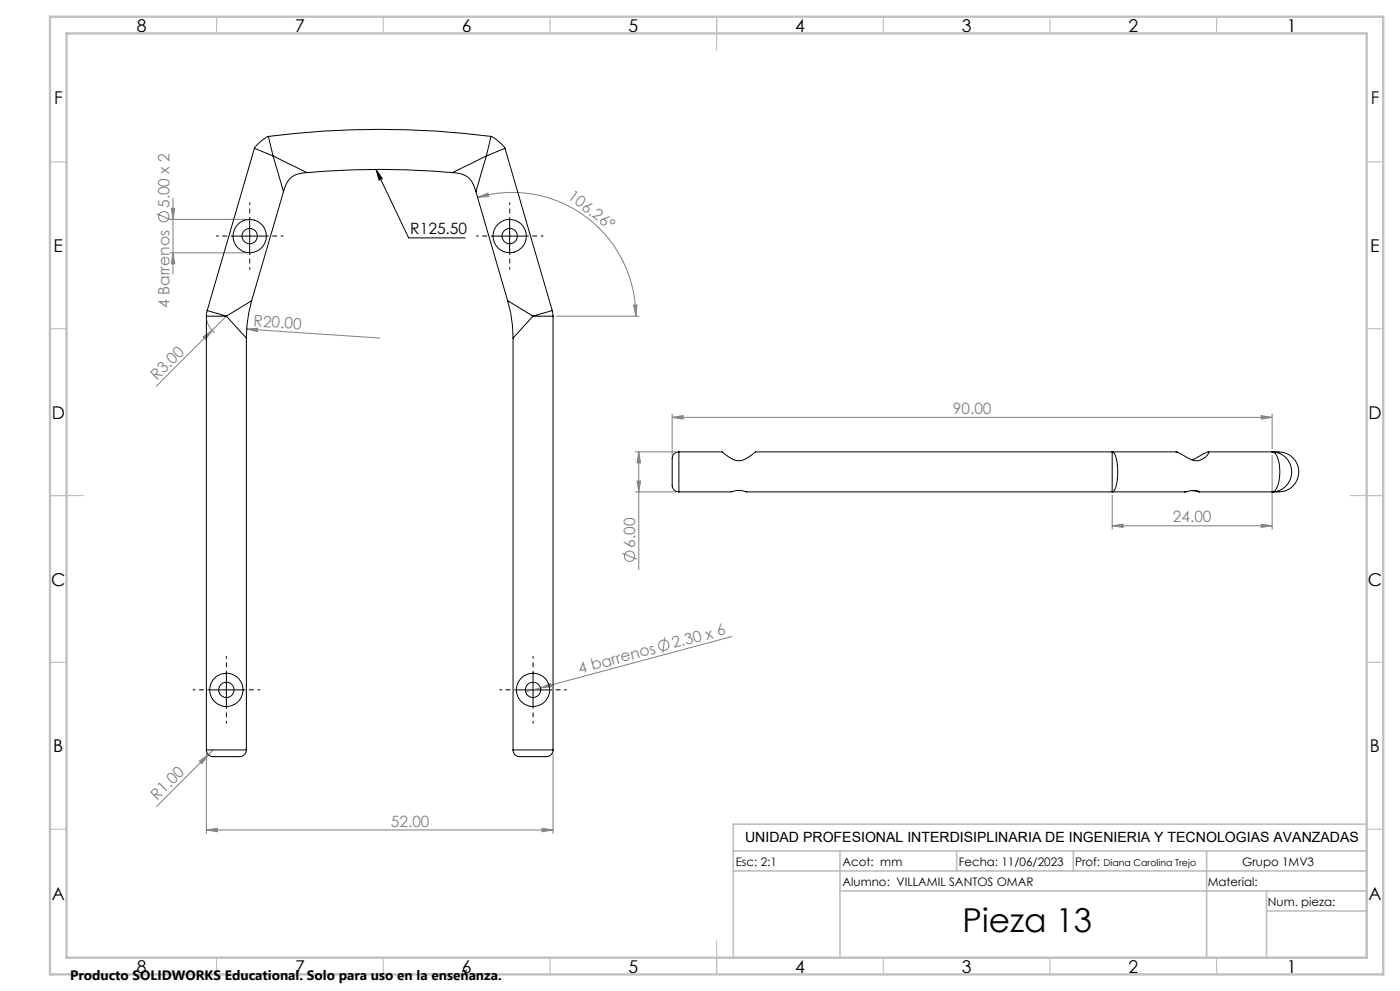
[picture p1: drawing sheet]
<svg xmlns="http://www.w3.org/2000/svg" width="420mm" height="297mm" viewBox="0 0 420 297" stroke-linecap="round" stroke-linejoin="round" font-family="sans-serif">
<g fill="none" stroke="#808080" stroke-width=".3">
<path d="M51.9 59.4v22.7M143.3 59.2l3.1-1.3 .2 1zM143.3 59.2a37.1 37.1 0 0 1 47.4 35.6M46.9 64.1l4.5 1.8M50.9 65.8h23M50.9 75.8h23M51.4 62.4h1l-.5 3.4zM51.9 75.8l.5 3.3h-1zM62 95.7l.7 2.1 1.7 1.9M67.9 94.8l-21 20.9M74 98.6l3.3-.2v1zM74 98.6l39.9 2.7"/>
<path d="M166.9 94.8h24.8M190.1 91.5l1-.1-.4 3.4zM61 101l2.7-2-2 2.7zM190.6 135.4h12M191.6 135.4l.6 3.3h-1.1zM191.6 135.4v35.3M201.6 125.1l3.3-.5v1zM201.6 124.1v12.4M201.6 125.1h180M378.4 124.6l3.2 .5-3.2 .5zM381.6 124.1v10.3M381.6 136.5v22.1"/>
<path d="M190.6 147.4h12M191.1 144.1h1.1l-.6 3.3zM333.7 157.6l3.2-.5v1zM333.7 148.4v10.2M333.7 157.6h47.9M378.4 157.1l3.2 .5-3.2 .5zM186.7 165.8l4.4 1.8M199.4 191l-.5 4.8M219.5 190.8l-61.8 16.6M162.1 206.2l3.1-1.4 .3 1zM59.8 228.1l2.7-1.9-2 2.7zM61.9 225.8v24"/>
<path d="M63.9 224.8l-16.9 16.9M165.9 225.8v24M61.9 248.7l3.3-.5v1.1zM61.9 248.7h104M162.6 248.2l3.3 .5-3.3 .6z"/>
<circle cx="49.1" cy="64.9" r="1.55"/>
<circle cx="188.9" cy="166.7" r="1.55"/>
<circle cx="199.1" cy="193.4" r="1.55"/>
</g>
<path d="M112.8 50.8l9.8 20.5h17M112.8 50.8l1.9 2.7-1 .5zM69.9 70.8h10M74.9 65.8v10M147.9 70.8h10M152.9 65.8v10M62.9 206.8h10M67.9 201.8v10M154.9 206.8h10M159.9 201.8v10" fill="none" stroke="#000" stroke-width=".3"/>
<g fill="none" stroke="#000" stroke-width=".3" stroke-dasharray="15.2 1.3 1.3 1.3" stroke-dashoffset="14.6">
<path d="M69.9 70.7h-5M74.9 65.7v-5M74.9 75.7v5M79.9 70.7h5M147.9 70.7h-5M152.9 65.7v-5M152.9 75.7v5M157.9 70.7h5M62.9 206.7h-5M67.9 201.7v-5M67.9 211.7v5M72.9 206.7h5"/>
<path d="M154.9 206.7h-5M159.9 201.7v-5M159.9 211.7v5M164.9 206.7h5"/>
</g>
<g fill="none" stroke="#c0c0c0" stroke-width=".35">
<path d="M65 5v5M115 5v5M165 5v5M215 5v10M265 5v5M315 5v5M365 5v5M15 48.5h5M410 48.5h5M15 98.5h5M410 98.5h5M15 148.5h10"/>
<path d="M405 148.5h10M15 198.5h5M410 198.5h5M15 248.5h5M410 248.5h5M65 287v5M115 287v5M165 287v5M215 282v10M265 287v5M315 287v5M365 287v5"/>
</g>
<path d="M220 247h190v40h-190zM220 255h190M252 255v32M287 255v6M322 255v6M362 255v32M220 261h190M252 267h158M380 273h30M380 267v20" fill="none" stroke="#c0c0c0" stroke-width=".5"/>
<path d="M15 5h400v287h-400zM20 10h390v277h-390z" fill="none" stroke="#c0c0c0" stroke-width=".7"/>
<path d="M112.8 50.8l1.9 2.7-1 .5z" fill="#000"/>
<g fill="#808080">
<path d="M74 98.6l3.3-.2v1z"/>
<path d="M162.1 206.2l3.1-1.4 .3 1z"/>
<path d="M61 101l2.7-2-2 2.7z"/>
<path d="M59.8 228.1l2.7-1.9-2 2.7z"/>
<path d="M190.1 91.5l1-.1-.4 3.4zM143.3 59.2l3.1-1.3 .2 1z"/>
<path d="M201.6 125.1l3.3-.5v1zM378.4 124.6l3.2 .5-3.2 .5zM333.7 157.6l3.2-.5v1zM378.4 157.1l3.2 .5-3.2 .5z"/>
<path d="M162.6 248.2l3.3 .5-3.3 .6zM61.9 248.7l3.3-.5v1.1z"/>
<path d="M191.6 135.4l.6 3.3h-1.1zM191.1 144.1h1.1l-.6 3.3zM51.4 62.4h1l-.5 3.4zM51.9 75.8l.5 3.3h-1z"/>
</g>
<g fill="none" stroke="#000" stroke-width=".3">
<path d="M76.3 44.4l-14.1 48.7M80.5 40.9a10.6 10.6 0 0 0-4.2 3.5l5.6 2.3M80.5 40.9a264.7 264.7 0 0 1 66.8 0M80.5 40.9l1.4 5.8M81.9 46.7l3.2 10.7M81.9 46.7l10.1 5M85.1 57.4l-9.6 32.7M92 51.7a6.5 6.5 0 0 0-6.9 5.7M92 51.7a242.7 242.7 0 0 1 43.8 0M135.8 51.7a6.5 6.5 0 0 1 7 5.7M142.8 57.4l9.5 32.7M145.9 46.7l-3.1 10.7"/>
<path d="M145.9 46.7l-10.1 5M147.3 40.9a11 11 0 0 1 4.2 3.5l-5.6 2.3M147.3 40.9l-1.4 5.8M151.5 44.4l14.2 48.7M61.9 94.8h6M61.9 94.8v130M62.2 93.1l-.3 1.7M62.2 93.1l5.7 1.7M67.9 94.8l6 6.5M75.5 90.1l-.9 3.7-.5 3.7-.2 3.8M75.5 90.1l-7.6 4.7M152.3 90.1l.9 3.7 .5 3.7 .2 3.8"/>
<path d="M152.3 90.1l7.6 4.7M159.9 94.8h6M159.9 94.8l-6 6.5M165.7 93.1l.2 1.7M165.7 93.1l-5.8 1.7M165.9 94.8v130M73.9 101.3v123.5M153.9 101.3v123.5M203.7 135.4a2.37 2.37 0 0 0-2.1 3.2v5.7a2.36 2.36 0 0 0 2.1 3.1M203.7 135.4h12.9l1.3 1.1a4.9 4.9 0 0 0 6.9 .4l1.9-1.5h126.1M203.7 135.4v12M333.7 135.4l.2 .1a10 10 0 0 1 1.4 6.9 7.4 7.4 0 0 1-1.4 5h-.2z"/>
<path d="M352.8 135.4h.1M352.8 135.4l2.9 1.5a4.4 4.4 0 0 0 6 0l.8-.9 .1-.5-.8 .1-4.1 2.2M362.4 135.4h19.2M381.6 135.4a7 7 0 0 1 7.6 3.8 6.1 6.1 0 0 1-6.8 8.2h-.8M381.6 135.4h.1M381.6 135.4l.7 .3a8.7 8.7 0 0 1 1.6 6.9 5.4 5.4 0 0 1-1.8 4.8h-.5M381.6 135.4a6 6 0 0 1 5.9 6 6 6 0 0 1-5.9 6M203.7 147.4h15.7a6 6 0 0 1 4.5 0h131.6M355.5 147.4h.1M355.5 147.4a6.1 6.1 0 0 1 4.4 0h21.7M357.6 147l2.1 .4M381.6 147.4h.1"/>
<path d="M61.9 224.8a2.37 2.37 0 0 0 3.2 2h5.6a2.37 2.37 0 0 0 3.2-2M61.9 224.8h12M153.9 224.8a2.37 2.37 0 0 0 3.2 2h5.6a2.37 2.37 0 0 0 3.2-2M153.9 224.8h12"/>
<circle cx="74.9" cy="70.8" r="5"/>
<circle cx="74.9" cy="70.8" r="2.3"/>
<circle cx="152.9" cy="70.8" r="5"/>
<circle cx="152.9" cy="70.8" r="2.3"/>
<circle cx="67.9" cy="206.8" r="2.29"/>
<circle cx="67.9" cy="206.8" r="5"/>
<circle cx="159.9" cy="206.7" r="2.3"/>
<circle cx="159.9" cy="206.8" r="5"/>
</g>
<text font-size="9.9" x="288.8" y="279.2">Pieza 13</text>
<g font-size="5.3">
<text x="41" y="9.5">8</text>
<text x="88.5" y="9.5">7</text>
<text x="138.5" y="9.5">6</text>
<text x="188.5" y="9.5">5</text>
<text x="238.5" y="9.5">4</text>
<text x="288.5" y="9.5">3</text>
<text x="338.5" y="9.5">2</text>
<text x="386" y="9.5">1</text>
<text x="16.2" y="31.3">F</text>
<text x="411.2" y="31.3">F</text>
<text x="16.1" y="75.5">E</text>
<text x="411.1" y="75.5">E</text>
<text x="15.5" y="125.5">D</text>
<text x="410.5" y="125.5">D</text>
<text x="15.4" y="175.5">C</text>
<text x="410.4" y="175.5">C</text>
<text x="16" y="225.5">B</text>
<text x="411" y="225.5">B</text>
<text x="15.5" y="269.8">A</text>
<text x="410.5" y="269.8">A</text>
<text x="41" y="291.5">8</text>
<text x="88.5" y="291.5">7</text>
<text x="138.5" y="291.5">6</text>
<text x="188.5" y="291.5">5</text>
<text x="238.5" y="291.5">4</text>
<text x="288.5" y="291.5">3</text>
<text x="338.5" y="291.5">2</text>
<text x="386" y="291.5">1</text>
</g>
<g font-size="4.7" fill="#808080">
<text x="170.1" y="59.4" transform="rotate(37 170.1 59.4)">106.26°</text>
<text x="50.9" y="62.4" transform="rotate(-90 50.9 62.4)">5.00 x 2</text>
<text x="50.9" y="92.2" transform="rotate(-90 50.9 92.2)">4 Barrenos</text>
<text x="76" y="97.8" transform="rotate(4 76 97.8)">R20.00</text>
<text x="47.1" y="114.1" transform="rotate(-45 47.1 114.1)">R3.00</text>
<text x="285.8" y="124">90.00</text>
<text x="351.8" y="156.5">24.00</text>
<text x="190.6" y="164.1" transform="rotate(-90 190.6 164.1)">6.00</text>
<text x="202.1" y="194.3" transform="rotate(-15 202.1 194.3)">2.30 x 6</text>
<text x="174" y="201.9" transform="rotate(-15 174 201.9)">4 barrenos</text>
<text x="47.2" y="240.1" transform="rotate(-45 47.2 240.1)">R1.00</text>
<text x="117.2" y="247.7">52.00</text>
</g>
<text font-size="4.7" x="123.1" y="70.2">R125.50</text>
<text font-size="4.2" x="223.5" y="252.5">UNIDAD PROFESIONAL INTERDISIPLINARIA DE INGENIERIA Y TECNOLOGIAS AVANZADAS</text>
<text font-size="4.1" x="21" y="293.7">Producto SOLIDWORKS Educational. Solo para uso en la enseñanza.</text>
<g font-size="3.5">
<text x="220.7" y="259.5">Esc: 2:1</text>
<text x="252.8" y="259.5">Acot: mm</text>
<text x="287.6" y="259.5">Fecha: 11/06/2023</text>
<text x="322.5" y="259.5">Prof:</text>
<text x="372.6" y="259.5">Grupo 1MV3</text>
<text x="252.8" y="265.6">Alumno: VILLAMIL SANTOS OMAR</text>
<text x="362.3" y="265.6">Material:</text>
<text x="380.4" y="271.4">Num. pieza:</text>
</g>
<text font-size="2.8" x="331" y="259.5">Diana Carolina Trejo</text>
</svg>
